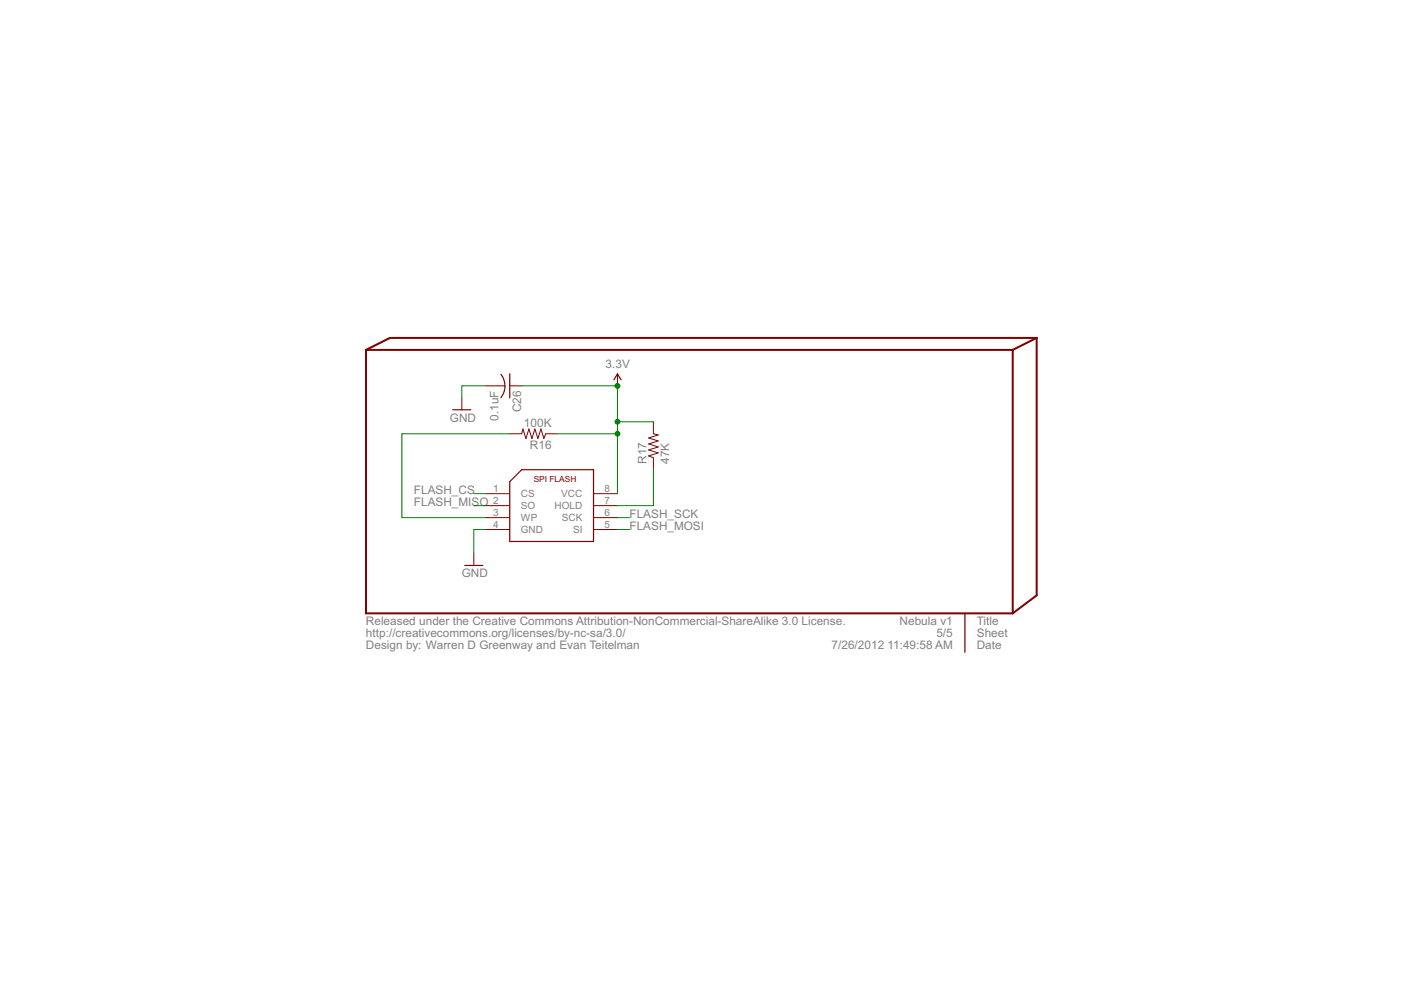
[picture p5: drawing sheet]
<svg xmlns="http://www.w3.org/2000/svg" width="297mm" height="210mm" viewBox="0 0 297 210" stroke-linecap="round" stroke-linejoin="round" font-family="sans-serif">
<g fill="#800000" stroke="#800000" stroke-width=".42">
<path d="M77.6 74.2v55.8z"/>
<path d="M77.6 74.2h137.1z"/>
<path d="M214.7 74.2v55.8z"/>
<path d="M77.6 130h137.1z"/>
<path d="M214.7 130l5.1-3.8z"/>
<path d="M214.7 74.2l5.1-2.6z"/>
<path d="M219.8 71.6v54.6z"/>
<path d="M82.7 71.6h137.1z"/>
<path d="M77.6 74.2l5.1-2.6z"/>
</g>
<g fill="#800000" stroke="#800000" stroke-width=".21">
<path d="M103 104.7h5.1z"/>
<path d="M103 107.2h5.1z"/>
<path d="M103 109.7h5.1z"/>
<path d="M103 112.3h5.1z"/>
<path d="M125.8 112.3h5.1z"/>
<path d="M125.8 109.7h5.1z"/>
<path d="M125.8 107.2h5.1z"/>
<path d="M125.8 104.7h5.1z"/>
<path d="M100.5 117.3v2.6z"/>
<path d="M108.1 92h2.5z"/>
<path d="M115.7 92h2.5z"/>
<path d="M115.7 92l-.4 1z"/>
<path d="M114.7 91l.6 2z"/>
<path d="M114.7 91l-.7 2z"/>
<path d="M113.4 91l.6 2z"/>
<path d="M113.4 91l-.6 2z"/>
<path d="M112.1 91l.7 2z"/>
<path d="M112.1 91l-.6 2z"/>
<path d="M110.9 91l.6 2z"/>
<path d="M110.9 91l-.3 1z"/>
<path d="M105.5 81.8h1.6z"/>
<path d="M108.1 81.8h2.5z"/>
<path d="M103 81.8h2.5z"/>
<path d="M97.9 84.3v2.6z"/>
<path d="M130.9 79.3v2.5z"/>
<path d="M138.5 89.4v2.6z"/>
<path d="M138.5 97v2.6z"/>
<path d="M137.5 96.7l1 .3z"/>
<path d="M137.5 96.7l2.1-.7z"/>
<path d="M137.5 95.4l2.1 .6z"/>
<path d="M137.5 95.4l2.1-.6z"/>
<path d="M137.5 94.1l2.1 .7z"/>
<path d="M137.5 94.1l2.1-.6z"/>
<path d="M137.5 92.9l2.1 .6z"/>
<path d="M137.5 92.9l2.1-.7z"/>
<path d="M138.5 92l1.1 .2z"/>
</g>
<g fill="#800000" stroke="#800000" stroke-width=".25">
<path d="M108.1 102.1v12.7z"/>
<path d="M108.1 102.1l2.5-2.5z"/>
<path d="M110.6 99.6h15.2z"/>
<path d="M125.8 99.6v15.2z"/>
<path d="M108.1 114.8h17.7z"/>
<path d="M98.6 119.9h3.8z"/>
<path d="M108.1 79.3v5z"/>
<path d="M96 86.9h3.8z"/>
<path d="M204.6 130v8.3z"/>
<path d="M130.9 79.3l.8 1.2z"/>
<path d="M130.9 79.3l-.7 1.2z"/>
</g>
<path d="M106.2 79.4a4 4 0 0 1 0 4.9" fill="none" stroke="#800000" stroke-width=".25"/>
<g fill="#008000" stroke="#008000" stroke-width=".21">
<path d="M100.5 104.7h2.5z"/>
<path d="M100.5 112.3h2.5z"/>
<path d="M100.5 112.3v5z"/>
<path d="M97.9 81.8h5.1z"/>
<path d="M97.9 81.8v2.5z"/>
<path d="M85.2 109.7h17.8z"/>
<path d="M85.2 92v17.7z"/>
<path d="M85.2 92h22.9z"/>
<path d="M118.2 92h12.7z"/>
<path d="M130.9 92v12.7z"/>
<path d="M130.9 89.4v2.6z"/>
<path d="M130.9 81.8v7.6z"/>
<path d="M110.6 81.8h20.3z"/>
<path d="M130.9 89.4h7.6z"/>
<path d="M130.9 107.2h7.6z"/>
<path d="M138.5 99.6v7.6z"/>
<path d="M100.5 107.2h2.5z"/>
<path d="M130.9 112.3h2.6z"/>
<path d="M130.9 109.7h2.6z"/>
<circle cx="130.9" cy="92" r=".51"/>
<circle cx="130.9" cy="81.8" r=".51"/>
<circle cx="130.9" cy="89.4" r=".51"/>
</g>
<g font-size="2.8" fill="#808080">
<text x="128.4" y="78">3.3V</text>
<text x="95.4" y="89.4">GND</text>
<text x="105.7" y="89.2" transform="rotate(-90 105.7 89.2)">0.1uF</text>
<text x="110.5" y="87.4" transform="rotate(-90 110.5 87.4)">C26</text>
<text x="111.1" y="90.4">100K</text>
<text x="112.4" y="95.2">R16</text>
<text x="137" y="98.3" transform="rotate(-90 137 98.3)">R17</text>
<text x="141.8" y="98.3" transform="rotate(-90 141.8 98.3)">47K</text>
<text x="87.8" y="104.7">FLASH_CS</text>
<text x="87.8" y="107.2">FLASH_MISO</text>
<text x="133.5" y="112.3">FLASH_MOSI</text>
<text x="133.5" y="109.7">FLASH_SCK</text>
<text x="97.9" y="122.4">GND</text>
<text x="77.6" y="132.6">Released under the Creative Commons Attribution-NonCommercial-ShareAlike 3.0 License.</text>
<text x="77.6" y="135.1">http://creativecommons.org/licenses/by-nc-sa/3.0/</text>
<text x="77.6" y="137.7">Design by: Warren D Greenway and Evan Teitelman</text>
<text x="176.3" y="137.7">7/26/2012</text>
<text x="188.2" y="137.7">11:49:58 AM</text>
<text x="190.7" y="132.6">Nebula v1</text>
<text x="198.5" y="135.1">5/5</text>
<text x="207.1" y="132.6">Title</text>
<text x="207.1" y="135.1">Sheet</text>
<text x="207.1" y="137.7">Date</text>
</g>
<g font-size="2.4" fill="#808080">
<text x="104.5" y="104.3">1</text>
<text x="104.5" y="106.8">2</text>
<text x="110.4" y="105.4">CS</text>
<text x="110.4" y="108">SO</text>
<text x="117.6" y="108">HOLD</text>
<text x="119" y="105.4">VCC</text>
<text x="128.2" y="106.8">7</text>
<text x="128.2" y="104.3">8</text>
<text x="104.5" y="109.4">3</text>
<text x="104.5" y="111.9">4</text>
<text x="110.4" y="110.5">WP</text>
<text x="110.4" y="113">GND</text>
<text x="119.1" y="110.5">SCK</text>
<text x="121.5" y="113">SI</text>
<text x="128.2" y="111.9">5</text>
<text x="128.2" y="109.4">6</text>
</g>
<text font-size="2" fill="#800000" x="113.1" y="102.1">SPI FLASH</text>
</svg>
